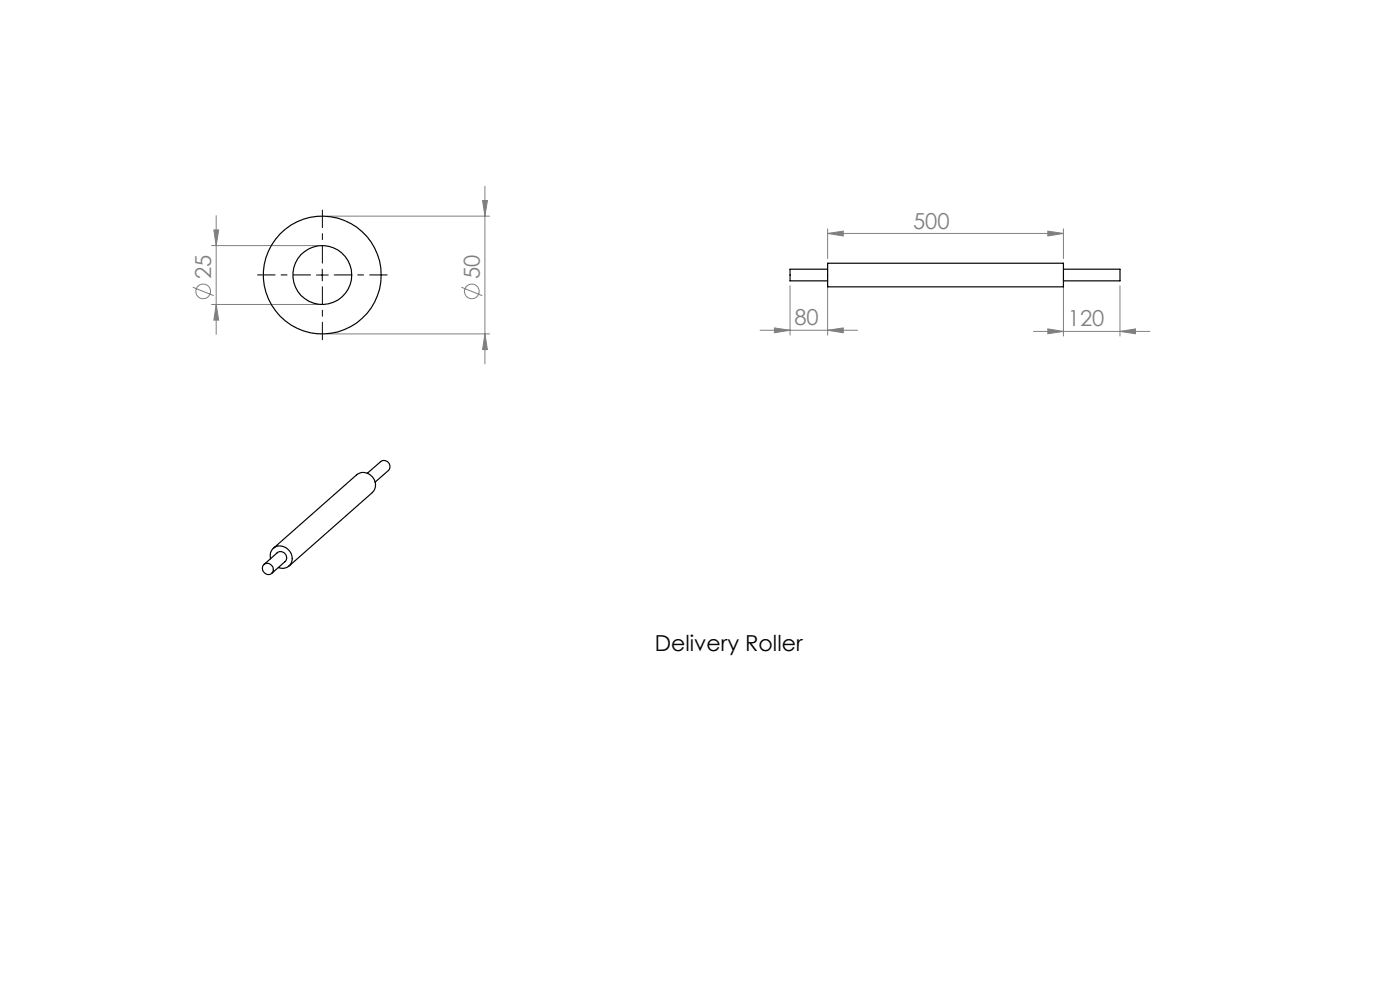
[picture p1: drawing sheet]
<svg xmlns="http://www.w3.org/2000/svg" width="297mm" height="210mm" viewBox="0 0 297 210" stroke-linecap="round" stroke-linejoin="round" font-family="sans-serif">
<g fill="none" stroke="#808080" stroke-width=".21">
<path d="M102.9 39.5v37.7M44.9 52.1h22.5M45.4 48.8h1l-.5 3.3zM45.9 45.7v25.2M69.4 45.9h34.5M102.4 42.5h1l-.5 3.4zM175.6 49.5l3.3-.5v1.1zM175.6 48.5v6.3M175.6 49.5h50M222.3 49l3.3 .5-3.3 .6zM225.6 48.5v6.3M40.9 60.9l4.4 1.8"/>
<path d="M44.9 64.6h22.5M45.9 64.6l.5 3.3h-1zM69.4 70.8h34.5M97.9 60.9l4.4 1.8M102.9 70.8l.5 3.3h-1zM161.3 70.1h20.6M164.3 69.6l3.3 .5-3.3 .5zM167.6 60.6v10.5M175.6 70.1l3.3-.5v1zM175.6 60.6v10.5M219.3 70.3h24.6M222.3 69.8l3.3 .5-3.3 .5z"/>
<path d="M225.6 60.6v10.7M237.6 70.3l3.3-.5v1zM237.6 60.6v10.7"/>
<circle cx="43.1" cy="61.8" r="1.55"/>
<circle cx="100.1" cy="61.8" r="1.56"/>
</g>
<path d="M65.9 58.3h-11.3M68.4 55.8v-11.2M70.9 58.3h11.2M68.4 60.8v11.3" fill="none" stroke="#000" stroke-width=".21" stroke-dasharray="15.2 1.3 1.3 1.3" stroke-dashoffset="11.5"/>
<path d="M67.1 58.3h2.5M68.4 57.1v2.5" fill="none" stroke="#000" stroke-width=".21"/>
<g fill="#808080">
<path d="M222.3 49l3.3 .5-3.3 .6zM175.6 49.5l3.3-.5v1.1z"/>
<path d="M164.3 69.6l3.3 .5-3.3 .5zM175.6 70.1l3.3-.5v1zM222.3 69.8l3.3 .5-3.3 .5zM237.6 70.3l3.3-.5v1z"/>
<path d="M102.4 42.5h1l-.5 3.4zM102.9 70.8l.5 3.3h-1zM45.4 48.8h1l-.5 3.3zM45.9 64.6l.5 3.3h-1z"/>
</g>
<g fill="none" stroke="#000" stroke-width=".25">
<path d="M175.6 55.8h50v5h-50zM175.6 57.1h-8v2.5h8M225.6 57.1h12v2.5h-12M56 119.8l2.8-2.5a1.26 1.26 0 0 1 1.7 .1 1.26 1.26 0 0 1 0 1.7l-2.9 2.5M56 119.8a1.21 1.21 0 0 1 1.8 .4 1.21 1.21 0 0 1-.7 1.7 1.29 1.29 0 0 1-1.3-.7 1.29 1.29 0 0 1 .2-1.4zM57.4 118.5a2.15 2.15 0 0 1 1.1-2.5 2.15 2.15 0 0 1 2.7 .7 2.18 2.18 0 0 1 .6 2.8 2.18 2.18 0 0 1-2.7 .9M58 116.3l17.7-15.6a2.53 2.53 0 0 1 3.3 .4 2.53 2.53 0 0 1 0 3.4l-17.7 15.6M77.9 100.4l2.9-2.5a1.26 1.26 0 0 1 1.6 .2 1.26 1.26 0 0 1 0 1.7l-2.8 2.5"/>
<circle cx="68.4" cy="58.3" r="12.5"/>
<circle cx="68.4" cy="58.3" r="6.2"/>
</g>
<g font-size="4.7" fill="#808080">
<text x="193.7" y="48.5">500</text>
<text x="44.8" y="59.2" transform="rotate(-90 44.8 59.2)">25</text>
<text x="101.8" y="59.2" transform="rotate(-90 101.8 59.2)">50</text>
<text x="168.5" y="69">80</text>
<text x="226.6" y="69.3">120</text>
</g>
<text font-size="4.7" x="138.9" y="138.1">Delivery Roller</text>
</svg>
